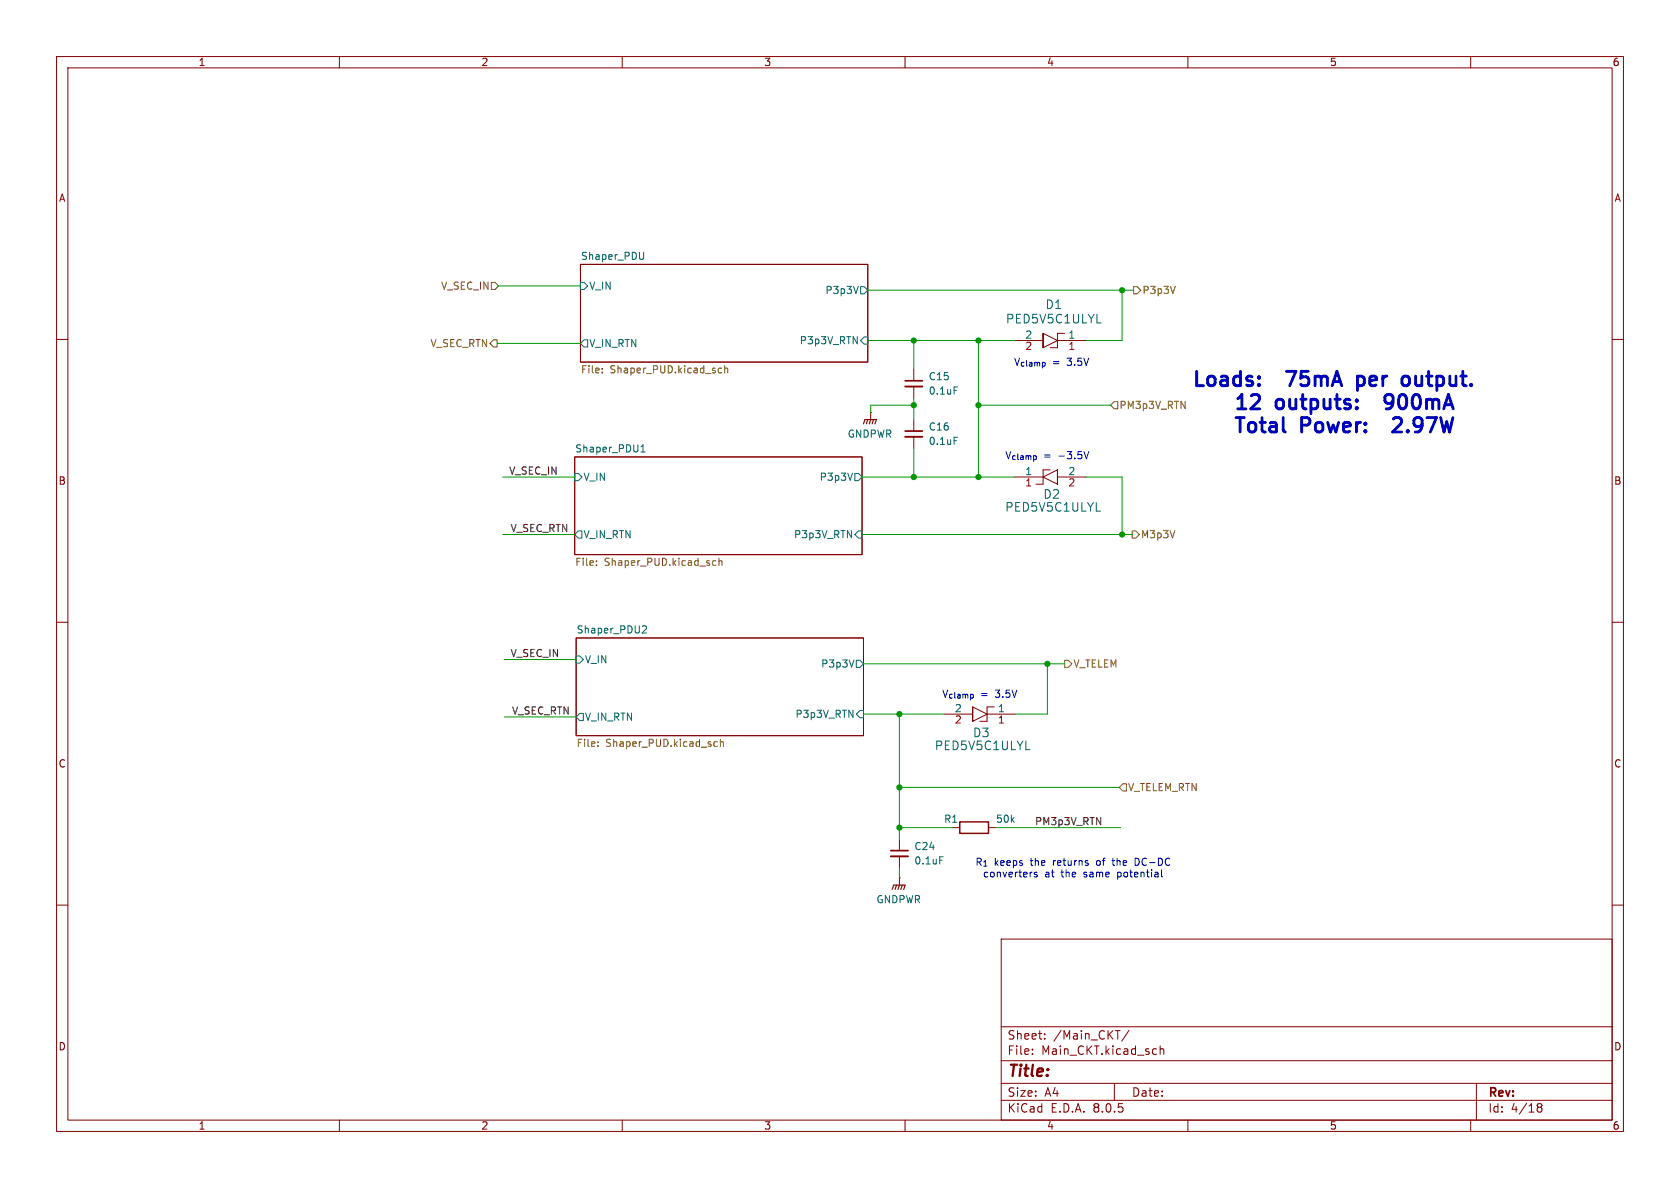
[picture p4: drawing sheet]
<svg xmlns="http://www.w3.org/2000/svg" width="297mm" height="210mm" viewBox="0 0 297 210" stroke-linecap="round" stroke-linejoin="round" font-family="sans-serif">
<g fill="none" stroke="#840000" stroke-width=".18">
<path d="M10 10h277v190h-277zM12 12h273v186h-273zM60 10v2M110 10v2M160 10v2M210 10v2M260 10v2M10 60h2M102.6 46.7h50.8v17.3h-50.8zM184.4 58.9v2.6v-2.6l2.5 1.3-2.5 1.3M188.2 58.9h-1.3v2.6h-1.2M285 60h2"/>
<path d="M153.9 72.9h.1M153.9 72.9v1.3M161.5 65.3v2M161.5 68.3v2.1M161.5 74.2v2M161.5 77.2v2M179.3 60.2h5.1M186.9 60.2h5.1M101.6 80.8h50.8v17.2h-50.8zM179.3 84.3h5.1M185.7 83.1h-1.3v2.5h-1.3M186.9 83.1l-2.5 1.2 2.5 1.3v-2.5v2.5"/>
<path d="M186.9 84.3h5.1M10 110h2M101.9 112.8h50.8v17.2h-50.8zM285 110h2M166.9 126.2h5.1M172 125v2.5v-2.5l2.5 1.2-2.5 1.3M174.5 126.2h5.1M175.8 125h-1.3v2.5h-1.3M10 160h2M159 155.2h.1M159 148.3v2.1M159 151.4v2"/>
<path d="M159 155.2v1.3M168.4 146.3h1.3M174.8 146.3h1.2M285 160h2M177 166h108v32h-108zM60 198v2M110 198v2M160 198v2M177 194.5h108M177 191.5h108M177 187.5h108M177 181.5h108"/>
<path d="M182.5 186.3v.1M182.5 185.5v.1M184.7 183.6v.1M184.7 182.8v.1M197 191.5v3M197.2 182.2h.8M199.6 182.1l-1.3 2M204.3 185.4l.2 .1M204.5 186.3l-.2 .1M205.1 184.9v1.5M205.1 185.5l.2-.1 .4 .1v.9M210 198v2"/>
<path d="M260 198v2M261 191.5v6.5M271.7 195.5l.3 .2M271.7 195.4l.3-.3 .5 .1 .1 .3-.3 .2M272 195.7h.3M272 195.7l-.3 .3M272.3 195.7l.3 .3-.1 .5-.5 .1-.3-.3"/>
</g>
<g fill="none" stroke="#006464" stroke-width=".18">
<path d="M102.6 49.9h.7l.6 .6-.6 .7h-.7zM113.8 44.6v1l-.1 .2-.4 .1M151.7 50.6l-.4 1.3M152.1 50.7h.7l.6 .6-.6 .6h-.7zM152.8 59.6h.6v1.2h-.6l-.7-.6zM193.9 57.1h.8M102.6 60.7l.7-.6h.6v1.2h-.6zM113.3 79.9h.7M113.3 79l.4-.4v1.3M168.7 77.3h.6M168.7 68.4h.6M101.6 83.7h.6l.7 .6-.7 .7h-.6z"/>
<path d="M102.2 93.9h.7v1.2h-.7l-.6-.6zM150.7 83.6l-.4 1.3M151.1 83.7h.7l.6 .6-.6 .7h-.7zM151.8 93.9h.6v1.2h-.6l-.7-.6zM193.8 90.4h.7M101.9 116h.6l.6 .6-.6 .6h-.6zM113.7 110.6l.5 .1 .1 .3-.8 .9h.8M151 116.7l-.5 1.2M151.4 116.7h.6l.7 .6-.7 .7h-.6zM102.5 126.1h.6v1.3h-.6l-.6-.7zM152 125.6h.7v1.3h-.7l-.6-.7zM181.4 132.5h.7"/>
<path d="M166.1 151.5h.6"/>
</g>
<g fill="none" stroke="#725600" stroke-width=".18">
<path d="M86.9 49.9h.6l.6 .6-.6 .7h-.6zM200.4 50.7h.6l.7 .6-.7 .6h-.6zM207.8 50.6l-.5 1.3M86.6 60.7l.6-.6h.7v1.2h-.7zM106.5 65.8v.1M106.5 65.1v.1M127.1 65.9h.5M127.1 65.1h.5M128.1 65.2l.2-.1h.3l.1 .8M128.1 64.6v1.3M197 71h.6v1.3h-.6l-.7-.7zM105.4 99.8v.2"/>
<path d="M105.4 99.2v.1M126.1 99.9h.5M126.1 99.2h.5M127.1 99.2l.2-.1 .3 .1v.8M127.1 98.7v1.3M200.2 93.9h.6l.6 .6-.6 .6h-.6zM188.2 116.7h.6l.7 .6-.7 .7h-.6zM105.7 131.8v.2M105.7 131.2v.1M126.3 131.9h.5M126.3 131.2h.5M127.4 131.2l.1-.1 .3 .1 .1 .8"/>
<path d="M127.4 130.7v1.3M198.5 138.6h.6v1.2h-.6l-.6-.6z"/>
</g>
<path d="M169.7 145.3h5.1v2h-5.1z" fill="none" stroke="#840000" stroke-width=".25"/>
<path d="M160 77.2h3.1M160 68.3h3.1M157.5 151.4h3" fill="none" stroke="#840000" stroke-width=".33"/>
<path d="M160 76.2h3.1M160 67.3h3.1M157.5 150.4h3" fill="none" stroke="#840000" stroke-width=".3"/>
<path d="M152.7 74.9l.2-.7h2l-.2 .7M153.4 74.2l-.2 .7M153.9 74.2l-.2 .7M154.4 74.2l-.2 .7M157.7 157.2l.3-.7h2l-.2 .7M158.5 156.5l-.3 .7M159 156.5l-.3 .7M159.5 156.5l-.2 .7" fill="none" stroke="#840000" stroke-width=".2"/>
<path d="M227 76.2l.2 .2M227.4 65.6h1.7M240 66.5v2.5M240 66.6l.2-.1 .7 .1M240 68.1l.2 .1 .7-.1M244.8 70.8l.3 .4 .7 .1M245.8 72.2l-.7 .1M247.7 74.9l-1.5 1.5h1.6M248.3 66.5a.69 .69 0 0 1 .9 .5v.7a.69 .69 0 0 1-.9 .5" fill="none" stroke="#0000c2" stroke-width=".51"/>
<path d="M191.6 79.8l.5 1.3 .4-1.3M183.3 154.2h-.3l-.2 .2 .1 .1 .4 .2v.3h-.5M196.6 152.1h.5M196.8 151.7v1.2M201.2 151.8l-.5-.1v1.3l.5-.1M205.3 153.8v1l.2 .2" fill="none" stroke="#0000c2" stroke-width=".18"/>
<g fill="none" stroke="#009600" stroke-width=".18">
<path d="M88.1 50.5h14.5M153.4 51.3h47M198.4 51.3v8.9h-6.4M87.9 60.7h14.7M153.4 60.2h25.9M161.5 71.6h-7.6v1.3M161.5 60.2v5.1M161.5 70.4v3.8M161.5 79.2v5.1M173 71.6h23.3M173 60.2v24.1M88.9 94.5h12.7"/>
<path d="M88.9 84.3h12.7M152.4 94.5h47.8M152.4 84.3h26.9M192 84.3h6.4v10.2M89.2 116.6h12.7M152.7 117.3h35.5M185.2 117.3v8.9h-5.6M89.2 126.7h12.7M152.7 126.2h14.2M159 139.2h38.9M159 126.2v22.1M159 146.3h9.4"/>
<path d="M159 153.4v1.8M176 146.3h22.1"/>
</g>
<g fill="#009600" stroke="#009600" stroke-width=".18">
<circle cx="173" cy="84.3" r=".46"/>
<circle cx="198.4" cy="94.5" r=".46"/>
<circle cx="198.4" cy="51.3" r=".46"/>
<circle cx="161.5" cy="60.2" r=".46"/>
<circle cx="173" cy="60.2" r=".46"/>
<circle cx="173" cy="71.6" r=".46"/>
<circle cx="161.5" cy="71.6" r=".46"/>
<circle cx="161.5" cy="84.3" r=".46"/>
<circle cx="159" cy="146.3" r=".46"/>
<circle cx="159" cy="126.2" r=".46"/>
<circle cx="159" cy="139.2" r=".46"/>
<circle cx="185.2" cy="117.3" r=".46"/>
</g>
<g font-size="3.5" fill="#0000c2">
<text x="210.4" y="69.1">Loads:</text>
<text x="228.6" y="69.1">75mA</text>
<text x="241.9" y="69.1">per</text>
<text x="250.9" y="69.1">output.</text>
<text x="217.8" y="77.2">Total</text>
<text x="217.8" y="73.2">12</text>
<text x="225.6" y="73.2">outputs:</text>
<text x="230" y="77.2">Power:</text>
<text x="246.9" y="73.2">900mA</text>
<text x="248.4" y="77.2">2.97W</text>
</g>
<text font-size="2.8" fill="#840000" x="178" y="190.9">Title:</text>
<g font-size="2.1" fill="#006464">
<text x="177.7" y="57.4">PED5V5C1ULYL</text>
<text x="184.7" y="54.8">D1</text>
<text x="184.4" y="88.4">D2</text>
<text x="177.6" y="90.7">PED5V5C1ULYL</text>
<text x="171.9" y="130.5">D3</text>
<text x="165.2" y="132.8">PED5V5C1ULYL</text>
</g>
<g font-size="2.1" fill="#840000">
<text x="178" y="184">Sheet:</text>
<text x="186.2" y="184">/Main_CKT/</text>
<text x="178" y="186.7">File:</text>
<text x="184.1" y="186.7">Main_CKT.kicad_sch</text>
<text x="178" y="196.9">KiCad</text>
<text x="178" y="194.1">Size:</text>
<text x="184.7" y="194.1">A4</text>
<text x="185.7" y="196.9">E.D.A.</text>
<text x="193.3" y="196.9">8.0.5</text>
<text x="200" y="194.1">Date:</text>
<text x="263" y="194.3">Rev:</text>
<text x="263" y="196.9">Id:</text>
<text x="267.1" y="196.9">4/18</text>
</g>
<g font-size="1.8" fill="#840000">
<text x="35" y="11.9">1</text>
<text x="85" y="11.9">2</text>
<text x="135" y="11.9">3</text>
<text x="185" y="11.9">4</text>
<text x="235" y="11.9">5</text>
<text x="285" y="11.9">6</text>
<text x="10.3" y="35.9">A</text>
<text x="285.3" y="35.9">A</text>
<text x="10.3" y="85.9">B</text>
<text x="285.3" y="85.9">B</text>
<text x="10.3" y="135.9">C</text>
<text x="285.3" y="135.9">C</text>
<text x="10.3" y="185.9">D</text>
<text x="285.3" y="185.9">D</text>
<text x="35" y="199.9">1</text>
<text x="85" y="199.9">2</text>
<text x="135" y="199.9">3</text>
<text x="185" y="199.9">4</text>
<text x="235" y="199.9">5</text>
<text x="285" y="199.9">6</text>
</g>
<g font-size="1.8" fill="#006464">
<text x="102.6" y="46">Shaper_PDU</text>
<text x="104.1" y="51.4">V_IN</text>
<text x="145.8" y="52.2">P3p3V</text>
<text x="188.8" y="59.9">1</text>
<text x="104.1" y="61.6">V_IN_RTN</text>
<text x="141.3" y="61.1">P3p3V_RTN</text>
<text x="164.1" y="67.4">C15</text>
<text x="164.1" y="70">0.1uF</text>
<text x="149.8" y="77.6">GNDPWR</text>
<text x="164.1" y="76.3">C16</text>
<text x="101.6" y="80.1">Shaper_PDU1</text>
<text x="164.1" y="78.8">0.1uF</text>
<text x="103.1" y="85.2">V_IN</text>
<text x="144.8" y="85.2">P3p3V</text>
<text x="181.2" y="84.1">1</text>
<text x="103.1" y="95.4">V_IN_RTN</text>
<text x="140.3" y="95.4">P3p3V_RTN</text>
<text x="101.9" y="112.1">Shaper_PDU2</text>
<text x="103.3" y="117.4">V_IN</text>
<text x="145.1" y="118.2">P3p3V</text>
<text x="176.3" y="126">1</text>
<text x="103.3" y="127.6">V_IN_RTN</text>
<text x="140.5" y="127.1">P3p3V_RTN</text>
<text x="166.8" y="145.6">R1</text>
<text x="176" y="145.6">50k</text>
<text x="161.6" y="150.5">C24</text>
<text x="161.6" y="153">0.1uF</text>
<text x="154.8" y="159.9">GNDPWR</text>
</g>
<g font-size="1.8" fill="#725600">
<text x="77.9" y="51.4">V_SEC_IN</text>
<text x="201.9" y="52.2">P3p3V</text>
<text x="76" y="61.6">V_SEC_RTN</text>
<text x="102.6" y="66.3">File:</text>
<text x="107.8" y="66.3">Shaper_PUD.kicad_sch</text>
<text x="197.8" y="72.5">PM3p3V_RTN</text>
<text x="201.6" y="95.4">M3p3V</text>
<text x="101.6" y="100.4">File:</text>
<text x="106.8" y="100.4">Shaper_PUD.kicad_sch</text>
<text x="189.7" y="118.2">V_TELEM</text>
<text x="101.9" y="132.4">File:</text>
<text x="107.1" y="132.4">Shaper_PUD.kicad_sch</text>
<text x="199.3" y="140.1">V_TELEM_RTN</text>
</g>
<g font-size="1.8" fill="#a90000">
<text x="181.2" y="59.9">2</text>
<text x="181.2" y="62.2">2</text>
<text x="188.8" y="62.2">1</text>
<text x="181.2" y="86.3">1</text>
<text x="188.8" y="84.1">2</text>
<text x="188.8" y="86.3">2</text>
<text x="168.7" y="126">2</text>
<text x="168.7" y="128.2">2</text>
<text x="176.3" y="128.2">1</text>
</g>
<g font-size="1.8" fill="#0000c2">
<text x="179.2" y="64.9">V_{clamp}</text>
<text x="186" y="64.9">=</text>
<text x="188.8" y="64.9">3.5V</text>
<text x="177.6" y="81.4">V_{clamp}</text>
<text x="184.5" y="81.4">=</text>
<text x="187.2" y="81.4">-3.5V</text>
<text x="166.5" y="123.5">V_{clamp}</text>
<text x="173.3" y="123.5">=</text>
<text x="176.1" y="123.5">3.5V</text>
<text x="172.3" y="153.3">R_{1}</text>
<text x="173.7" y="155.3">converters</text>
<text x="175.7" y="153.3">keeps</text>
<text x="182.3" y="153.3">the</text>
<text x="184.7" y="155.3">at</text>
<text x="186.4" y="153.3">returns</text>
<text x="187.7" y="155.3">the</text>
<text x="191.9" y="155.3">same</text>
<text x="194.3" y="153.3">of</text>
<text x="197.4" y="153.3">the</text>
<text x="198" y="155.3">potential</text>
<text x="201.5" y="153.3">DC-DC</text>
</g>
<g font-size="1.8" fill="#0f0f0f">
<text x="89.9" y="84">V_SEC_IN</text>
<text x="90.2" y="94.1">V_SEC_RTN</text>
<text x="90.2" y="116.2">V_SEC_IN</text>
<text x="90.4" y="126.4">V_SEC_RTN</text>
<text x="182.9" y="146">PM3p3V_RTN</text>
</g>
</svg>
